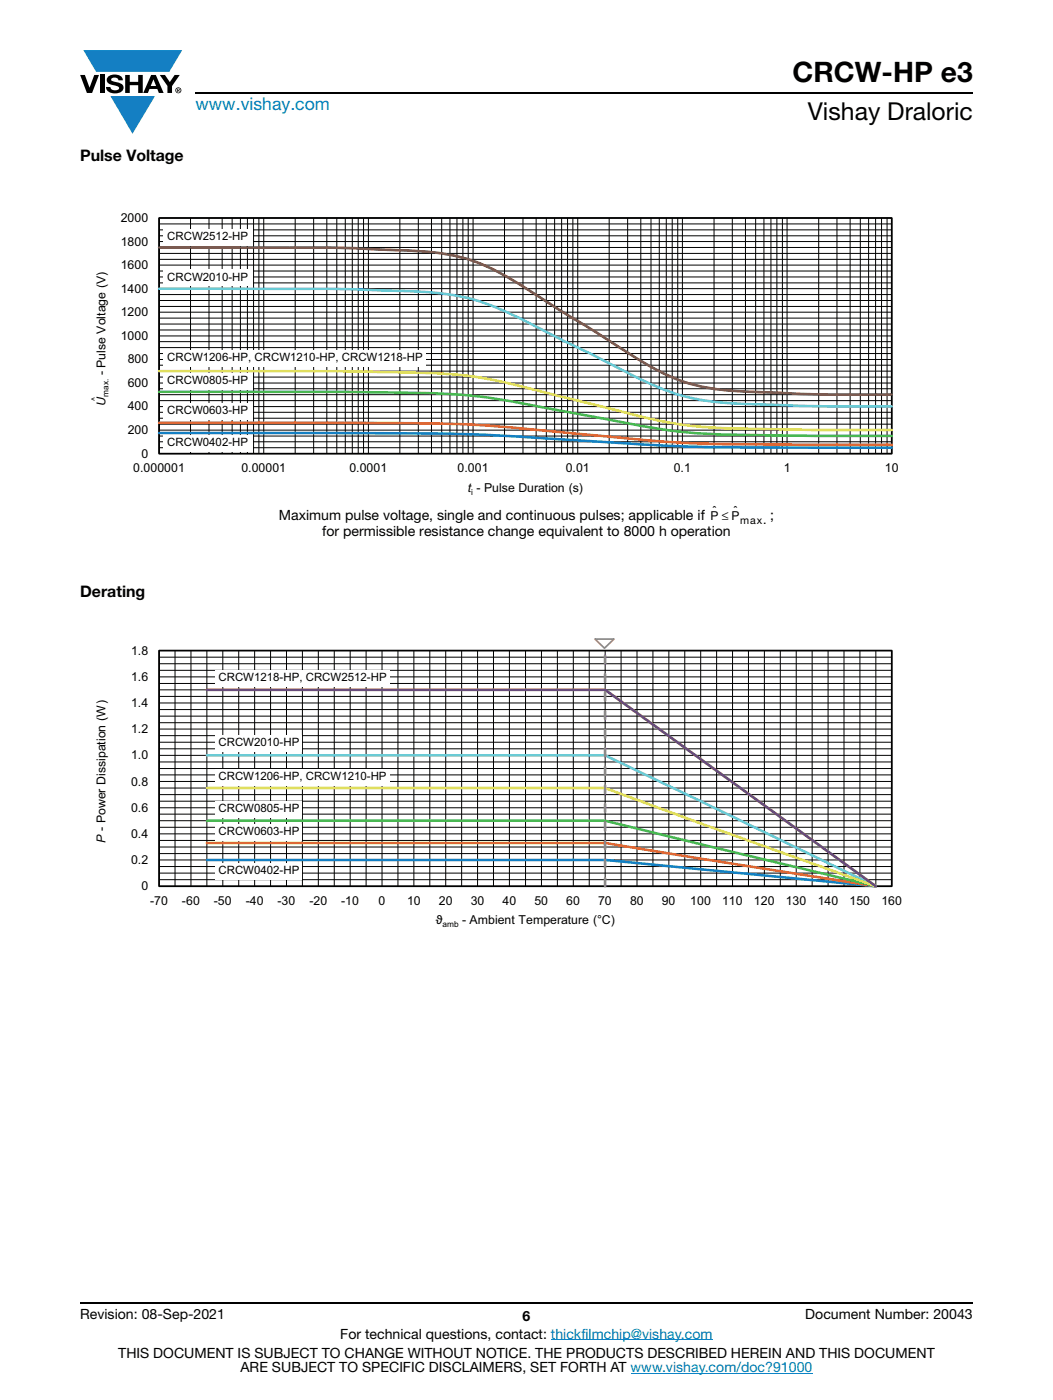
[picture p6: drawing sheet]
<svg xmlns="http://www.w3.org/2000/svg" width="210mm" height="279mm" viewBox="0 0 210 279" stroke-linecap="round" stroke-linejoin="round" font-family="sans-serif">
<g fill="#147fc3">
<path d="M16.6 10h19.7l-2.5 4.3h-1.2h-13.4z"/>
<path d="M22 19.2h8.9l-4.5 7.5z"/>
</g>
<g fill="#000">
<path d="M16 15h.9l1 2.5 .9-2.5h.9l-1.3 3.6h-1.1zM19.9 15h.9v3.6h-.9zM21.6 15.3a2.1 2.1 0 0 1 2.8 .3l.1 .4h-.9a.79 .79 0 0 0-.7-.5 .79 .79 0 0 0-.7 .4l.2 .3 1 .2a1.08 1.08 0 0 1 1.2 1 1.08 1.08 0 0 1-1.1 1.2 1.73 1.73 0 0 1-2.4-1.2h.9a.96 .96 0 0 0 .8 .6 .96 .96 0 0 0 1-.4 1.31 1.31 0 0 0-1.3-.6 1.03 1.03 0 0 1-1-.6 1.03 1.03 0 0 1 .1-1.1zM25 15h.9v1.3h1.7v-1.3h.9v3.6h-.9v-1.6h-1.7v1.6h-.9zM31.9 15h1l1 1.4 .9-1.4h1l-1.5 2.2v1.4h-.9v-1.4z"/>
<path d="M30.6 15.8l.5 1.4h-1zM30.1 15l-1.5 3.6h.9l.3-.8h1.6l.3 .8h.9l-1.5-3.6z"/>
<path d="M35.5 17.8h.2v.2h-.2zM35.3 17.7v.7h.2v-.3l.3 .3-.1-.3 .1-.2v-.2z"/>
<path d="M35.1 18a.46 .46 0 0 1 .9 0 .46 .46 0 0 1-.9 0zM35 18a.6 .6 0 0 0 1.2 0 .6 .6 0 0 0-1.2 0z"/>
</g>
<path d="M39 18.6h155M16 260h178" fill="none" stroke="#000" stroke-width=".36"/>
<path d="M109.9 267.4h32.2M125.8 274h36.2" fill="none" stroke="#007ec4" stroke-width=".2"/>
<g fill="none" stroke="#000" stroke-width=".2">
<path d="M31.7 60h146.1M31.7 58.8h146.1M31.7 56.5h146.1M31.7 55.3h146.1M31.7 54.1h146.1M31.7 51.8h146.1M31.7 50.6h146.1M31.7 49.4h146.1M31.7 47.1h146.1M31.7 45.9h146.1M31.7 44.7h146.1M31.7 43.5h146.1v47h-146.1z"/>
<path d="M31.7 57.6h146.1M31.7 52.9h146.1M31.7 48.2h146.1M38 43.5v47M41.7 43.5v47M44.3 43.5v47M46.3 43.5v47M47.9 43.5v47M49.3 43.5v47M50.6 43.5v47M51.6 43.5v47M52.6 43.5v47"/>
<path d="M58.9 43.5v47M62.5 43.5v47M65.2 43.5v47M67.2 43.5v47M68.9 43.5v47M70.3 43.5v47M71.4 43.5v47M72.5 43.5v47M73.5 43.5v47M79.7 43.5v47M83.4 43.5v47M86 43.5v47"/>
<path d="M88.1 43.5v47M89.7 43.5v47M91.1 43.5v47M92.3 43.5v47M93.4 43.5v47M94.3 43.5v47M100.6 43.5v47M104.3 43.5v47M106.9 43.5v47M108.9 43.5v47M110.6 43.5v47M112 43.5v47"/>
<path d="M113.2 43.5v47M114.2 43.5v47M115.2 43.5v47M121.5 43.5v47M125.2 43.5v47M127.8 43.5v47M129.8 43.5v47M131.5 43.5v47M132.9 43.5v47M134 43.5v47M135.1 43.5v47M136.1 43.5v47"/>
<path d="M142.4 43.5v47M146 43.5v47M148.7 43.5v47M150.7 43.5v47M152.3 43.5v47M153.7 43.5v47M154.9 43.5v47M156 43.5v47M156.9 43.5v47M163.3 43.5v47M166.9 43.5v47M169.5 43.5v47"/>
<path d="M171.6 43.5v47M173.2 43.5v47M174.6 43.5v47M175.8 43.5v47M176.9 43.5v47M31.7 80h146.1M31.7 78.8h146.1M31.7 77.6h146.1M31.7 75.3h146.1M31.7 74.1h146.1M31.7 72.9h146.1M31.7 70.6h146.1"/>
<path d="M31.7 69.4h146.1M31.7 68.2h146.1M31.7 65.9h146.1M31.7 64.7h146.1M31.7 63.5h146.1M31.7 61.2h146.1M31.7 76.4h146.1M31.7 71.7h146.1M31.7 67h146.1M31.7 62.3h146.1M31.7 89.4h146.1M31.7 88.2h146.1"/>
<path d="M31.7 87h146.1M31.7 84.7h146.1M31.7 83.5h146.1M31.7 82.3h146.1M31.7 85.8h146.1M31.7 81.1h146.1"/>
</g>
<path d="M31.7 43.5h146.1v47h-146.1z" fill="none" stroke="#000" stroke-width=".34"/>
<path d="M31.7 86.4l44.7 .1a451.5 451.5 0 0 1 40.3 1.5l1.5 .1a479.7 479.7 0 0 0 43.6 1.2l16 .1" fill="none" stroke="#147fc3" stroke-width=".51"/>
<path d="M31.7 84.4h41.8a294.6 294.6 0 0 1 40.2 2l1.5 .2a295.1 295.1 0 0 0 34.3 2.1l28.3 .1" fill="none" stroke="#f16b22" stroke-width=".51"/>
<path d="M31.7 78.2h37.3a373.5 373.5 0 0 1 25.3 .8 475 475 0 0 1 25.4 4.4 129.5 129.5 0 0 0 25.3 3.3l16.8 .3h16" fill="none" stroke="#48b74e" stroke-width=".51"/>
<path d="M31.7 57.6h20.9a410.8 410.8 0 0 1 35.8 1 46.5 46.5 0 0 1 17.1 5.8l16.7 8.5a60.3 60.3 0 0 0 16.9 6.8 128.6 128.6 0 0 0 17.9 1.2l8.3 .2h12.5" fill="none" stroke="#5dc7d2" stroke-width=".51"/>
<path d="M31.7 49.4h19.4a372.2 372.2 0 0 1 35.8 1 37.4 37.4 0 0 1 17.2 6.6l8.3 5.4 8.4 5.1a87.1 87.1 0 0 0 13.9 8.1 45.1 45.1 0 0 0 16.3 2.6 380.3 380.3 0 0 0 26.8 .5" fill="none" stroke="#823d1b" stroke-width=".51"/>
<path d="M31.7 74.1h35.8a450.4 450.4 0 0 1 23.9 .7 133 133 0 0 1 20.8 4.4l10.5 2.6a90.9 90.9 0 0 0 28.3 3.8l26.8 .2" fill="none" stroke="#d8e03a" stroke-width=".51"/>
<g fill="#fff">
<path d="M32.5 45.6h17.8v3.4h-17.8z"/>
<path d="M32.5 80.5h17.8v3.3h-17.8z"/>
<path d="M32.5 74.4h17.8v3.4h-17.8z"/>
<path d="M32.5 69.8h52.4v3.4h-52.4z"/>
<path d="M32.5 53.8h17.8v3.4h-17.8z"/>
<path d="M32.5 86.9h17.8v3.4h-17.8z"/>
</g>
<g fill="none" stroke="#000" stroke-width=".2">
<path d="M31.7 139h146.1M31.7 137.7h146.1M31.7 136.4h146.1M31.7 133.8h146.1M31.7 132.5h146.1M31.7 131.2h146.1M31.7 129.8h146.1v47.1h-146.1zM31.7 135.1h146.1M34.9 129.8v47.1M38.1 129.8v47.1M41.3 129.8v47.1M44.4 129.8v47.1"/>
<path d="M47.6 129.8v47.1M50.8 129.8v47.1M54 129.8v47.1M57.1 129.8v47.1M60.3 129.8v47.1M63.5 129.8v47.1M66.7 129.8v47.1M69.8 129.8v47.1M73 129.8v47.1M76.2 129.8v47.1M79.4 129.8v47.1M82.5 129.8v47.1"/>
<path d="M85.7 129.8v47.1M88.9 129.8v47.1M92.1 129.8v47.1M95.2 129.8v47.1M98.4 129.8v47.1M101.6 129.8v47.1M104.8 129.8v47.1M108 129.8v47.1M111.1 129.8v47.1M114.3 129.8v47.1M117.5 129.8v47.1M120.7 129.8v47.1"/>
<path d="M123.9 129.8v47.1M127 129.8v47.1M130.2 129.8v47.1M133.4 129.8v47.1M136.6 129.8v47.1M139.7 129.8v47.1M142.9 129.8v47.1M146.1 129.8v47.1M149.3 129.8v47.1M152.4 129.8v47.1M155.6 129.8v47.1M158.8 129.8v47.1"/>
<path d="M162 129.8v47.1M165.1 129.8v47.1M168.3 129.8v47.1M171.5 129.8v47.1M174.7 129.8v47.1M31.7 159.9h146.1M31.7 158.6h146.1M31.7 157.3h146.1M31.7 154.6h146.1M31.7 153.4h146.1M31.7 152.1h146.1M31.7 149.4h146.1"/>
<path d="M31.7 148.1h146.1M31.7 146.8h146.1M31.7 144.2h146.1M31.7 142.9h146.1M31.7 141.6h146.1M31.7 156h146.1M31.7 150.8h146.1M31.7 145.5h146.1M31.7 140.3h146.1M31.7 175.6h146.1M31.7 174.2h146.1M31.7 172.9h146.1"/>
<path d="M31.7 170.4h146.1M31.7 169h146.1M31.7 167.7h146.1M31.7 165.1h146.1M31.7 163.8h146.1M31.7 162.5h146.1M31.7 171.6h146.1M31.7 166.4h146.1M31.7 161.2h146.1"/>
</g>
<path d="M31.7 129.8h146.1v47.1h-146.1z" fill="none" stroke="#000" stroke-width=".34"/>
<path d="M41.3 171.6h79.4l53.9 5.3" fill="none" stroke="#147fc3" stroke-width=".51"/>
<path d="M41.3 168.2h79.4l53.9 8.7" fill="none" stroke="#f16b22" stroke-width=".51"/>
<path d="M41.3 163.8h79.4l53.9 13.1" fill="none" stroke="#48b74e" stroke-width=".51"/>
<path d="M41.3 137.7h79.4l53.9 39.2" fill="none" stroke="#fec80b" stroke-width=".51"/>
<path d="M41.3 150.8h79.4l53.9 26.1" fill="none" stroke="#5dc7d2" stroke-width=".51"/>
<path d="M41.3 157.3h79.4l19 7 34.9 12.6" fill="none" stroke="#d8e03a" stroke-width=".51"/>
<path d="M41.3 137.7h79.4l53.9 39.2" fill="none" stroke="#6e3996" stroke-width=".51"/>
<path d="M120.7 176.9v-47" fill="none" stroke="#b9519f" stroke-width=".53" stroke-dasharray="1.6 2.1"/>
<path d="M118.6 127.5h3.8l-1.9 1.9z" fill="#fff"/>
<path d="M118.6 127.5h3.8l-1.9 1.9z" fill="none" stroke="#b9519f" stroke-width=".35"/>
<g fill="#fff">
<path d="M42.9 159.9h17.2v3.4h-17.2z"/>
<path d="M42.9 164.4h17.2v3.4h-17.2z"/>
<path d="M42.9 172.2h17.2v3.4h-17.2z"/>
<path d="M42.9 133.6h34.7v3.4h-34.7z"/>
<path d="M42.9 146.7h17.2v3.4h-17.2z"/>
<path d="M42.9 153.4h34.7v3.4h-34.7z"/>
</g>
<text font-size="5.6" x="158.1" y="16.4">CRCW-HP e3</text>
<text font-size="4.9" x="161.1" y="23.9">Vishay Draloric</text>
<text font-size="3.5" fill="#007ec4" x="39" y="22">www.vishay.com</text>
<g font-size="3.2">
<text x="16" y="32.1">Pulse Voltage</text>
<text x="16" y="119.2">Derating</text>
</g>
<g font-size="2.8">
<text x="55.6" y="103.7">Maximum pulse voltage, single and continuous pulses; applicable if</text>
<text x="64.2" y="106.9">for permissible resistance change equivalent to 8000 h operation</text>
<text x="153.6" y="103.7">;</text>
<text x="16" y="263.3">Revision: 08-Sep-2021</text>
<text x="104.2" y="263.6">6</text>
<text x="160.6" y="263.3">Document Number: 20043</text>
<text x="67.9" y="267.1">For technical questions, contact: thickfilmchip@vishay.com</text>
<text x="23.6" y="271">THIS DOCUMENT IS SUBJECT TO CHANGE WITHOUT NOTICE. THE PRODUCTS DESCRIBED HEREIN AND THIS DOCUMENT</text>
<text x="48" y="273.8">ARE SUBJECT TO SPECIFIC DISCLAIMERS, SET FORTH AT www.vishay.com/doc?91000</text>
</g>
<g font-size="2.5">
<text x="24.1" y="44.3">2000</text>
<text x="24.1" y="53.7">1600</text>
<text x="24.1" y="49">1800</text>
<text x="24.1" y="58.4">1400</text>
<text x="24.1" y="63.1">1200</text>
<text x="24.1" y="67.8">1000</text>
<text x="21.1" y="74.9" transform="rotate(-90 21.1 74.9)">- Pulse Voltage (V)</text>
<text x="25.5" y="77.2">600</text>
<text x="25.5" y="72.5">800</text>
<text x="21.1" y="81" transform="rotate(-90 21.1 81)">U</text>
<text x="25.5" y="81.9">400</text>
<text x="25.5" y="86.6">200</text>
<text x="26.6" y="94.3">0.000001</text>
<text x="28.2" y="91.3">0</text>
<text x="48.1" y="94.3">0.00001</text>
<text x="69.7" y="94.3">0.0001</text>
<text x="91.2" y="94.3">0.001</text>
<text x="112.8" y="94.3">0.01</text>
<text x="134.4" y="94.3">0.1</text>
<text x="156.3" y="94.3">1</text>
<text x="176.5" y="94.3">10</text>
<text x="93.3" y="98.2">t - Pulse Duration (s)</text>
<text x="141.7" y="103.7">P ≤ P</text>
<text x="142.1" y="102.8">ˆ</text>
<text x="146.3" y="102.8">ˆ</text>
<text x="152.2" y="104.6">.</text>
<text x="26.2" y="130.7">1.8</text>
<text x="26.2" y="135.9">1.6</text>
<text x="26.2" y="141.1">1.4</text>
<text x="26.2" y="146.3">1.2</text>
<text x="26.2" y="151.5">1.0</text>
<text x="26.2" y="162">0.6</text>
<text x="26.2" y="156.8">0.8</text>
<text x="26.2" y="167.2">0.4</text>
<text x="21.1" y="168.1" transform="rotate(-90 21.1 168.1)">P - Power Dissipation (W)</text>
<text x="26.2" y="172.4">0.2</text>
<text x="28.2" y="177.7">0</text>
<text x="29.9" y="180.6">-70</text>
<text x="36.3" y="180.6">-60</text>
<text x="42.6" y="180.6">-50</text>
<text x="49" y="180.6">-40</text>
<text x="55.3" y="180.6">-30</text>
<text x="61.7" y="180.6">-20</text>
<text x="68.1" y="180.6">-10</text>
<text x="75.5" y="180.6">0</text>
<text x="81.2" y="180.6">10</text>
<text x="86.9" y="184.5">ϑ</text>
<text x="87.5" y="180.6">20</text>
<text x="92.2" y="184.5">- Ambient Temperature (°C)</text>
<text x="93.9" y="180.6">30</text>
<text x="100.2" y="180.6">40</text>
<text x="106.6" y="180.6">50</text>
<text x="112.9" y="180.6">60</text>
<text x="119.3" y="180.6">70</text>
<text x="125.6" y="180.6">80</text>
<text x="132" y="180.6">90</text>
<text x="137.6" y="180.6">100</text>
<text x="144" y="180.6">110</text>
<text x="150.4" y="180.6">120</text>
<text x="156.7" y="180.6">130</text>
<text x="163.1" y="180.6">140</text>
<text x="169.4" y="180.6">150</text>
<text x="175.8" y="180.6">160</text>
</g>
<g font-size="2.3">
<text x="33.4" y="47.8">CRCW2512-HP</text>
<text x="33.4" y="56">CRCW2010-HP</text>
<text x="33.4" y="72">CRCW1206-HP, CRCW1210-HP, CRCW1218-HP</text>
<text x="33.4" y="76.6">CRCW0805-HP</text>
<text x="33.4" y="82.7">CRCW0603-HP</text>
<text x="33.4" y="89.1">CRCW0402-HP</text>
<text x="43.6" y="135.8">CRCW1218-HP, CRCW2512-HP</text>
<text x="43.6" y="148.9">CRCW2010-HP</text>
<text x="43.6" y="155.6">CRCW1206-HP, CRCW1210-HP</text>
<text x="43.6" y="162.1">CRCW0805-HP</text>
<text x="43.6" y="166.6">CRCW0603-HP</text>
<text x="43.6" y="174.4">CRCW0402-HP</text>
</g>
<text font-size="2.1" x="147.6" y="104.6">max</text>
<g font-size="1.7">
<text x="19.4" y="80.1" transform="rotate(-90 19.4 80.1)">^</text>
<text x="21.7" y="79.2" transform="rotate(-90 21.7 79.2)">max.</text>
<text x="93.9" y="98.8">i</text>
<text x="88.3" y="185.1">amb</text>
</g>
</svg>
